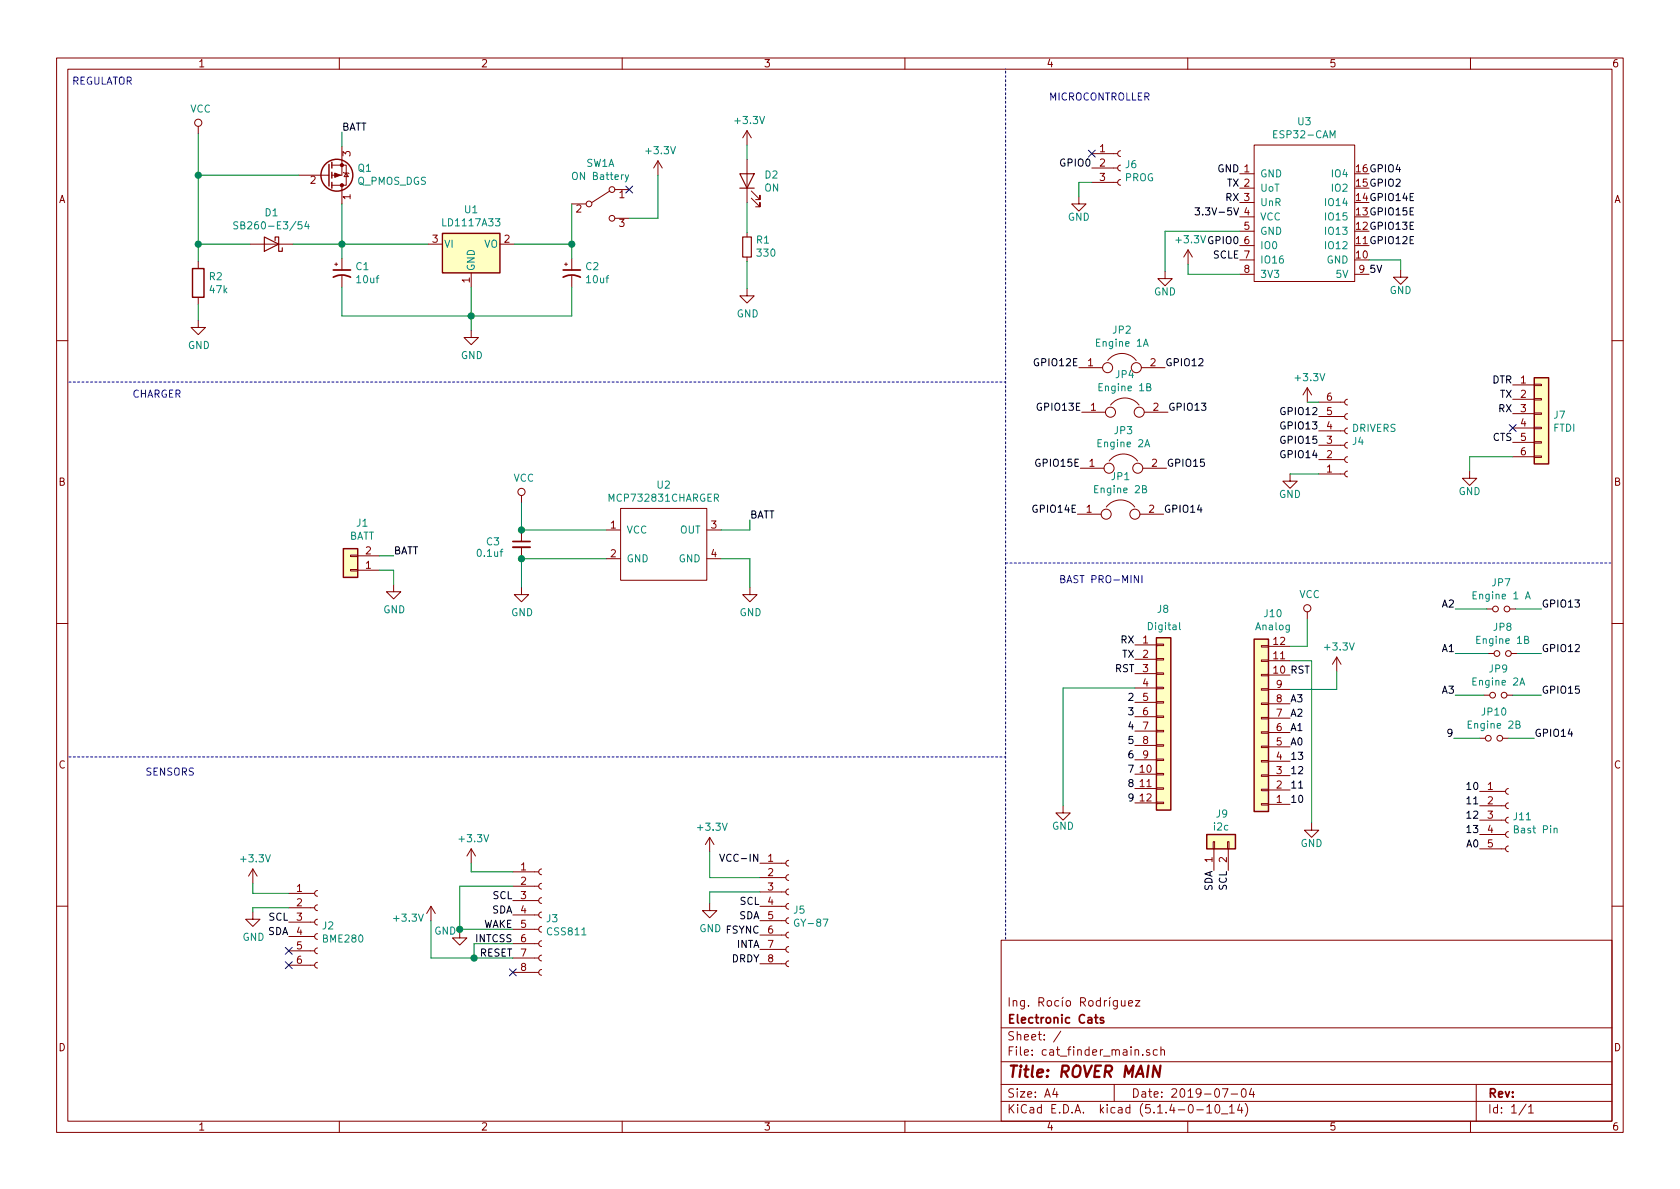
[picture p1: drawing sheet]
EESchema Schematic File Version 4
LIBS:cat_finder_main-cache
EELAYER 29 0
EELAYER END
$Descr A4 11693 8268
encoding utf-8
Sheet 1 1
Title "ROVER MAIN"
Date "2019-07-04"
Rev ""
Comp "Electronic Cats"
Comment1 "Ing. Rocío Rodríguez"
Comment2 ""
Comment3 ""
Comment4 ""
$EndDescr
Text Label 9530 1200 0    50   ~ 0
GPIO4
Text Label 9530 1400 0    50   ~ 0
GPIO14E
Text Label 9530 1500 0    50   ~ 0
GPIO15E
Text Label 9530 1600 0    50   ~ 0
GPIO13E
Text Label 9530 1700 0    50   ~ 0
GPIO12E
Text Label 9530 1900 0    50   ~ 0
5V
Text Label 8630 1200 2    50   ~ 0
GND
Text Label 8630 1300 2    50   ~ 0
TX
Text Label 8630 1400 2    50   ~ 0
RX
Text Label 8630 1500 2    50   ~ 0
3.3V-5V
Text Label 8630 1700 2    50   ~ 0
GPIO0
$Comp
L Connector_Generic:Conn_01x02 J1
U 1 1
P 2440 3960
F 0 "J1" H 2358 3635 50  0000 C CNN
F 1 "BATT" H 2358 3726 50  0000 C CNN
F 2 "TerminalBlock:TerminalBlock_bornier-2_P5.08mm" H 2440 3960 50  0001 C CNN
F 3 "~" H 2440 3960 50  0001 C CNN
	1    2440 3960
	-1   0    0    1   
$EndComp
$Comp
L Device:C_Small C3
U 1 1
P 3630 3780
F 0 "C3" H 3380 3800 50  0000 L CNN
F 1 "0.1uf" H 3310 3720 50  0000 L CNN
F 2 "Capacitor_THT:C_Disc_D5.0mm_W2.5mm_P5.00mm" H 3630 3780 50  0001 C CNN
F 3 "https://www.mouser.mx/datasheet/2/427/kseries-211347.pdf" H 3630 3780 50  0001 C CNN
F 4 "K104K15X7RF53H5" H 3630 3780 50  0001 C CNN "manf#"
	1    3630 3780
	1    0    0    -1  
$EndComp
$Comp
L Device:R_Small R1
U 1 1
P 5200 1710
F 0 "R1" H 5141 1664 50  0000 R CNN
F 1 "330" H 5141 1755 50  0000 R CNN
F 2 "Resistor_THT:R_Axial_DIN0207_L6.3mm_D2.5mm_P10.16mm_Horizontal" H 5200 1710 50  0001 C CNN
F 3 "https://www.mouser.mx/datasheet/2/447/Yageo%20LR_CFR_2013-595289.pdf" H 5200 1710 50  0001 C CNN
F 4 "CFR-25JT-52-330R" H 5200 1710 50  0001 C CNN "manf#"
	1    5200 1710
	-1   0    0    1   
$EndComp
Text Label 2010 6410 2    50   ~ 0
SCL
Text Label 2010 6510 2    50   ~ 0
SDA
$Comp
L Connector:Conn_01x08_Female J3
U 1 1
P 3770 6360
F 0 "J3" H 3798 6336 50  0000 L CNN
F 1 "CSS811" H 3798 6245 50  0000 L CNN
F 2 "Connector_PinHeader_2.54mm:PinHeader_1x08_P2.54mm_Vertical" H 3770 6360 50  0001 C CNN
F 3 "~" H 3770 6360 50  0001 C CNN
	1    3770 6360
	1    0    0    -1  
$EndComp
Text Label 3570 6260 2    50   ~ 0
SCL
Text Label 3570 6360 2    50   ~ 0
SDA
Text Label 3570 6460 2    50   ~ 0
WAKE
Text Label 3570 6560 2    50   ~ 0
INTCSS
Text Label 3570 6660 2    50   ~ 0
RESET
NoConn ~ 3570 6760
Text Label 10530 2770 2    50   ~ 0
TX
Text Label 10530 2870 2    50   ~ 0
RX
Wire Notes Line
	7000 6530 7000 470 
Wire Notes Line
	480  2650 7000 2650
Wire Notes Line
	480  5260 7000 5260
Text Notes 500  590  0    50   ~ 0
REGULATOR\n
Text Notes 920  2850 0    50   ~ 0
CHARGER\n\n
Text Notes 1010 5400 0    50   ~ 0
SENSORS\n
Text Notes 7300 700  0    50   ~ 0
MICROCONTROLLER\n
$Comp
L Connector_Generic:Conn_01x06 J7
U 1 1
P 10730 2870
F 0 "J7" H 10810 2862 50  0000 L CNN
F 1 "FTDI" H 10810 2771 50  0000 L CNN
F 2 "Connector_PinHeader_2.54mm:PinHeader_1x06_P2.54mm_Vertical" H 10730 2870 50  0001 C CNN
F 3 "~" H 10730 2870 50  0001 C CNN
	1    10730 2870
	1    0    0    -1  
$EndComp
Text Label 9180 3190 2    50   ~ 0
GPIO14
Text Label 9180 3090 2    50   ~ 0
GPIO15
Text Label 10530 3070 2    50   ~ 0
CTS
Text Label 10530 2670 2    50   ~ 0
DTR
$Comp
L power:GND #PWR018
U 1 1
P 10230 3270
F 0 "#PWR018" H 10230 3020 50  0001 C CNN
F 1 "GND" H 10230 3130 50  0000 C CNN
F 2 "" H 10230 3270 50  0001 C CNN
F 3 "" H 10230 3270 50  0001 C CNN
	1    10230 3270
	1    0    0    -1  
$EndComp
$Comp
L power:GND #PWR014
U 1 1
P 8980 3290
F 0 "#PWR014" H 8980 3040 50  0001 C CNN
F 1 "GND" H 8980 3150 50  0000 C CNN
F 2 "" H 8980 3290 50  0001 C CNN
F 3 "" H 8980 3290 50  0001 C CNN
	1    8980 3290
	1    0    0    -1  
$EndComp
Wire Wire Line
	10230 3270 10230 3170
Wire Wire Line
	10230 3170 10530 3170
$Comp
L power:GND #PWR07
U 1 1
P 3280 2290
F 0 "#PWR07" H 3280 2040 50  0001 C CNN
F 1 "GND" H 3285 2117 50  0000 C CNN
F 2 "" H 3280 2290 50  0001 C CNN
F 3 "" H 3280 2290 50  0001 C CNN
	1    3280 2290
	1    0    0    -1  
$EndComp
$Comp
L Regulator_Linear:LD1117S12TR_SOT223 U1
U 1 1
P 3280 1690
F 0 "U1" H 3280 1932 50  0000 C CNN
F 1 "LD1117A33" H 3280 1841 50  0000 C CNN
F 2 "Package_TO_SOT_THT:TO-220-3_Vertical" H 3280 1890 50  0001 C CNN
F 3 "https://www.mouser.mx/datasheet/2/389/ld1117a-974076.pdf" H 3380 1440 50  0001 C CNN
F 4 "LD1117AV33" H 3280 1690 50  0001 C CNN "manf#"
	1    3280 1690
	1    0    0    -1  
$EndComp
Wire Wire Line
	3280 2190 3280 1990
Connection ~ 3280 2190
Wire Wire Line
	3280 2290 3280 2190
Wire Wire Line
	2380 1990 2380 2190
Wire Wire Line
	2380 2190 3280 2190
Wire Wire Line
	3980 1990 3980 2190
Wire Wire Line
	3980 2190 3280 2190
Wire Wire Line
	3580 1690 3980 1690
Wire Wire Line
	3980 1690 3980 1790
Connection ~ 3980 1690
$Comp
L power:+3.3V #PWR012
U 1 1
P 5200 1000
F 0 "#PWR012" H 5200 850 50  0001 C CNN
F 1 "+3.3V" H 5215 1173 50  0000 C CNN
F 2 "" H 5200 1000 50  0001 C CNN
F 3 "" H 5200 1000 50  0001 C CNN
	1    5200 1000
	1    0    0    -1  
$EndComp
$Comp
L Device:LED D2
U 1 1
P 5200 1250
F 0 "D2" V 5239 1132 50  0000 R CNN
F 1 "ON" V 5148 1132 50  0000 R CNN
F 2 "LED_THT:LED_D5.0mm" H 5200 1250 50  0001 C CNN
F 3 "https://www.mouser.mx/datasheet/2/427/vlcs5130-1315889.pdf" H 5200 1250 50  0001 C CNN
F 4 "VLCS5130" V 5200 1250 50  0001 C CNN "manf#"
	1    5200 1250
	0    -1   -1   0   
$EndComp
$Comp
L power:GND #PWR013
U 1 1
P 5200 2000
F 0 "#PWR013" H 5200 1750 50  0001 C CNN
F 1 "GND" H 5205 1827 50  0000 C CNN
F 2 "" H 5200 2000 50  0001 C CNN
F 3 "" H 5200 2000 50  0001 C CNN
	1    5200 2000
	1    0    0    -1  
$EndComp
Wire Wire Line
	5200 1000 5200 1100
Wire Wire Line
	5200 1400 5200 1610
Wire Wire Line
	5200 1810 5200 2000
NoConn ~ 10530 2970
Text Label 2740 3860 0    50   ~ 0
BATT
Wire Wire Line
	2640 3860 2740 3860
$Comp
L power:GND #PWR03
U 1 1
P 2740 4060
F 0 "#PWR03" H 2740 3810 50  0001 C CNN
F 1 "GND" H 2745 3887 50  0000 C CNN
F 2 "" H 2740 4060 50  0001 C CNN
F 3 "" H 2740 4060 50  0001 C CNN
	1    2740 4060
	1    0    0    -1  
$EndComp
Wire Wire Line
	2640 3960 2740 3960
Wire Wire Line
	2740 3960 2740 4060
$Comp
L power:+3.3V #PWR01
U 1 1
P 1760 6140
F 0 "#PWR01" H 1760 5990 50  0001 C CNN
F 1 "+3.3V" H 1775 6313 50  0000 C CNN
F 2 "" H 1760 6140 50  0001 C CNN
F 3 "" H 1760 6140 50  0001 C CNN
	1    1760 6140
	1    0    0    -1  
$EndComp
$Comp
L power:GND #PWR02
U 1 1
P 1760 6340
F 0 "#PWR02" H 1760 6090 50  0001 C CNN
F 1 "GND" H 1765 6167 50  0000 C CNN
F 2 "" H 1760 6340 50  0001 C CNN
F 3 "" H 1760 6340 50  0001 C CNN
	1    1760 6340
	1    0    0    -1  
$EndComp
Wire Wire Line
	1760 6140 1760 6210
Wire Wire Line
	1760 6210 2010 6210
Wire Wire Line
	1760 6340 1760 6310
Wire Wire Line
	1760 6310 2010 6310
$Comp
L power:+3.3V #PWR08
U 1 1
P 3280 6000
F 0 "#PWR08" H 3280 5850 50  0001 C CNN
F 1 "+3.3V" H 3295 6173 50  0000 C CNN
F 2 "" H 3280 6000 50  0001 C CNN
F 3 "" H 3280 6000 50  0001 C CNN
	1    3280 6000
	1    0    0    -1  
$EndComp
Wire Wire Line
	3280 6000 3280 6060
Wire Wire Line
	3280 6060 3570 6060
$Comp
L power:VCC #PWR05
U 1 1
P 3630 3490
F 0 "#PWR05" H 3630 3340 50  0001 C CNN
F 1 "VCC" H 3647 3663 50  0000 C CNN
F 2 "" H 3630 3490 50  0001 C CNN
F 3 "" H 3630 3490 50  0001 C CNN
	1    3630 3490
	1    0    0    -1  
$EndComp
$Comp
L power:GND #PWR06
U 1 1
P 3630 4080
F 0 "#PWR06" H 3630 3830 50  0001 C CNN
F 1 "GND" H 3635 3907 50  0000 C CNN
F 2 "" H 3630 4080 50  0001 C CNN
F 3 "" H 3630 4080 50  0001 C CNN
	1    3630 4080
	1    0    0    -1  
$EndComp
$Comp
L power:GND #PWR011
U 1 1
P 5220 4080
F 0 "#PWR011" H 5220 3830 50  0001 C CNN
F 1 "GND" H 5225 3907 50  0000 C CNN
F 2 "" H 5220 4080 50  0001 C CNN
F 3 "" H 5220 4080 50  0001 C CNN
	1    5220 4080
	1    0    0    -1  
$EndComp
Wire Wire Line
	5020 3880 5220 3880
Wire Wire Line
	5220 3880 5220 4080
Wire Wire Line
	3630 3880 3630 4080
Wire Wire Line
	5220 3610 5220 3680
Wire Wire Line
	5220 3680 5020 3680
Text Label 5220 3610 0    50   ~ 0
BATT
Connection ~ 3630 3680
Connection ~ 3630 3880
$Comp
L power:+3.3V #PWR016
U 1 1
P 9100 2790
F 0 "#PWR016" H 9100 2640 50  0001 C CNN
F 1 "+3.3V" H 9115 2963 50  0000 C CNN
F 2 "" H 9100 2790 50  0001 C CNN
F 3 "" H 9100 2790 50  0001 C CNN
	1    9100 2790
	1    0    0    -1  
$EndComp
$Comp
L power:+3.3V #PWR019
U 1 1
P 8270 1830
F 0 "#PWR019" H 8270 1680 50  0001 C CNN
F 1 "+3.3V" H 8285 2003 50  0000 C CNN
F 2 "" H 8270 1830 50  0001 C CNN
F 3 "" H 8270 1830 50  0001 C CNN
	1    8270 1830
	1    0    0    -1  
$EndComp
$Comp
L power:GND #PWR020
U 1 1
P 8110 1880
F 0 "#PWR020" H 8110 1630 50  0001 C CNN
F 1 "GND" H 8110 1740 50  0000 C CNN
F 2 "" H 8110 1880 50  0001 C CNN
F 3 "" H 8110 1880 50  0001 C CNN
	1    8110 1880
	1    0    0    -1  
$EndComp
$Comp
L power:GND #PWR015
U 1 1
P 9750 1870
F 0 "#PWR015" H 9750 1620 50  0001 C CNN
F 1 "GND" H 9750 1730 50  0000 C CNN
F 2 "" H 9750 1870 50  0001 C CNN
F 3 "" H 9750 1870 50  0001 C CNN
	1    9750 1870
	1    0    0    -1  
$EndComp
$Comp
L Connector:Conn_01x06_Female J4
U 1 1
P 9380 3090
F 0 "J4" H 9408 3066 50  0000 L CNN
F 1 "DRIVERS" H 9408 2975 50  0000 L CNN
F 2 "Connector_PinHeader_2.54mm:PinHeader_1x06_P2.54mm_Vertical" H 9380 3090 50  0001 C CNN
F 3 "~" H 9380 3090 50  0001 C CNN
	1    9380 3090
	1    0    0    1   
$EndComp
Wire Wire Line
	9180 2790 9100 2790
Wire Wire Line
	8980 3290 9180 3290
Text Label 8630 1800 2    50   ~ 0
SCLE
Text Label 9180 2890 2    50   ~ 0
GPIO12
$Comp
L Device:CP1_Small C1
U 1 1
P 2380 1890
F 0 "C1" H 2471 1936 50  0000 L CNN
F 1 "10uf" H 2471 1845 50  0000 L CNN
F 2 "Capacitor_THT:CP_Radial_D5.0mm_P2.00mm" H 2380 1890 50  0001 C CNN
F 3 "https://www.mouser.mx/datasheet/2/445/860010372001-1093821.pdf" H 2380 1890 50  0001 C CNN
F 4 "860010372001" H 2380 1890 50  0001 C CNN "manf#"
	1    2380 1890
	1    0    0    -1  
$EndComp
$Comp
L Device:CP1_Small C2
U 1 1
P 3980 1890
F 0 "C2" H 4071 1936 50  0000 L CNN
F 1 "10uf" H 4071 1845 50  0000 L CNN
F 2 "Capacitor_THT:CP_Radial_D5.0mm_P2.00mm" H 3980 1890 50  0001 C CNN
F 3 "https://www.mouser.mx/datasheet/2/445/860010372001-1093821.pdf" H 3980 1890 50  0001 C CNN
F 4 "860010372001" H 3980 1890 50  0001 C CNN "manf#"
	1    3980 1890
	1    0    0    -1  
$EndComp
Wire Wire Line
	9530 1800 9750 1800
Wire Wire Line
	9750 1870 9750 1800
Wire Wire Line
	8270 1830 8270 1900
Wire Wire Line
	8270 1900 8630 1900
Wire Wire Line
	8630 1600 8110 1600
Wire Wire Line
	8110 1600 8110 1880
Text Label 9180 2990 2    50   ~ 0
GPIO13
Text Label 2380 910  0    50   ~ 0
BATT
Wire Wire Line
	3630 3490 3630 3680
$Comp
L power:GND #PWR023
U 1 1
P 7510 1360
F 0 "#PWR023" H 7510 1110 50  0001 C CNN
F 1 "GND" H 7510 1220 50  0000 C CNN
F 2 "" H 7510 1360 50  0001 C CNN
F 3 "" H 7510 1360 50  0001 C CNN
	1    7510 1360
	1    0    0    -1  
$EndComp
Text Label 7600 1160 2    50   ~ 0
GPIO0
Wire Notes Line
	7000 3910 11220 3910
$Comp
L Connector_Generic:Conn_01x12 J8
U 1 1
P 8100 4980
F 0 "J8" H 8050 5730 50  0000 L CNN
F 1 "Digital" H 7980 5610 50  0000 L CNN
F 2 "Connector_PinHeader_2.54mm:PinHeader_1x12_P2.54mm_Vertical" H 8100 4980 50  0001 C CNN
F 3 "~" H 8100 4980 50  0001 C CNN
	1    8100 4980
	1    0    0    -1  
$EndComp
$Comp
L Connector_Generic:Conn_01x12 J10
U 1 1
P 8780 5090
F 0 "J10" H 8698 4265 50  0000 C CNN
F 1 "Analog" H 8698 4356 50  0000 C CNN
F 2 "Connector_PinHeader_2.54mm:PinHeader_1x12_P2.54mm_Vertical" H 8780 5090 50  0001 C CNN
F 3 "~" H 8780 5090 50  0001 C CNN
	1    8780 5090
	-1   0    0    1   
$EndComp
Text Label 7900 4580 2    50   ~ 0
TX
Text Label 7900 4480 2    50   ~ 0
RX
Text Label 7900 4680 2    50   ~ 0
RST
$Comp
L power:GND #PWR024
U 1 1
P 7400 5600
F 0 "#PWR024" H 7400 5350 50  0001 C CNN
F 1 "GND" H 7400 5460 50  0000 C CNN
F 2 "" H 7400 5600 50  0001 C CNN
F 3 "" H 7400 5600 50  0001 C CNN
	1    7400 5600
	1    0    0    -1  
$EndComp
Text Label 7900 4880 2    50   ~ 0
2
Text Label 7900 4980 2    50   ~ 0
3
Text Label 7900 5080 2    50   ~ 0
4
Text Label 7900 5180 2    50   ~ 0
5
Text Label 7900 5280 2    50   ~ 0
6
Text Label 7900 5380 2    50   ~ 0
7
Text Label 7900 5580 2    50   ~ 0
9
Text Label 8980 5590 0    50   ~ 0
10
Text Label 8980 5490 0    50   ~ 0
11
Text Label 8980 5390 0    50   ~ 0
12
Text Label 8980 5290 0    50   ~ 0
13
Text Label 8980 5090 0    50   ~ 0
A1
Text Label 8980 4990 0    50   ~ 0
A2
Text Label 8980 4890 0    50   ~ 0
A3
Text Label 8980 4690 0    50   ~ 0
RST
$Comp
L power:GND #PWR026
U 1 1
P 9130 5720
F 0 "#PWR026" H 9130 5470 50  0001 C CNN
F 1 "GND" H 9130 5580 50  0000 C CNN
F 2 "" H 9130 5720 50  0001 C CNN
F 3 "" H 9130 5720 50  0001 C CNN
	1    9130 5720
	1    0    0    -1  
$EndComp
Wire Wire Line
	8980 4590 9130 4590
Wire Wire Line
	9130 4590 9130 5720
$Comp
L Connector_Generic:Conn_01x02 J9
U 1 1
P 8450 5850
F 0 "J9" V 8640 5840 50  0000 R CNN
F 1 "i2c" V 8550 5860 50  0000 R CNN
F 2 "Connector_PinHeader_2.54mm:PinHeader_1x02_P2.54mm_Vertical" H 8450 5850 50  0001 C CNN
F 3 "~" H 8450 5850 50  0001 C CNN
	1    8450 5850
	0    -1   -1   0   
$EndComp
Text Label 8450 6050 3    50   ~ 0
SDA
Text Label 8550 6050 3    50   ~ 0
SCL
Text Label 10130 4830 2    50   ~ 0
A3
Text Label 10730 4540 0    50   ~ 0
GPIO12
Text Label 10730 4230 0    50   ~ 0
GPIO13
Text Label 10730 4830 0    50   ~ 0
GPIO15
Text Label 10680 5130 0    50   ~ 0
GPIO14
$Comp
L power:VCC #PWR025
U 1 1
P 9100 4300
F 0 "#PWR025" H 9100 4150 50  0001 C CNN
F 1 "VCC" H 9117 4473 50  0000 C CNN
F 2 "" H 9100 4300 50  0001 C CNN
F 3 "" H 9100 4300 50  0001 C CNN
	1    9100 4300
	1    0    0    -1  
$EndComp
Wire Wire Line
	8980 4490 9100 4490
Wire Wire Line
	9100 4490 9100 4300
$Comp
L Device:Jumper JP2
U 1 1
P 7810 2550
F 0 "JP2" H 7810 2814 50  0000 C CNN
F 1 "Engine 1A" H 7810 2723 50  0000 C CNN
F 2 "Jumper:SolderJumper-2_P1.3mm_Bridged_RoundedPad1.0x1.5mm" H 7810 2550 50  0001 C CNN
F 3 "~" H 7810 2550 50  0001 C CNN
	1    7810 2550
	1    0    0    -1  
$EndComp
$Comp
L Device:Jumper JP1
U 1 1
P 7800 3570
F 0 "JP1" H 7800 3834 50  0000 C CNN
F 1 "Engine 2B" H 7800 3743 50  0000 C CNN
F 2 "Jumper:SolderJumper-2_P1.3mm_Bridged_RoundedPad1.0x1.5mm" H 7800 3570 50  0001 C CNN
F 3 "~" H 7800 3570 50  0001 C CNN
	1    7800 3570
	1    0    0    -1  
$EndComp
$Comp
L Device:Jumper JP3
U 1 1
P 7820 3250
F 0 "JP3" H 7820 3514 50  0000 C CNN
F 1 "Engine 2A" H 7820 3423 50  0000 C CNN
F 2 "Jumper:SolderJumper-2_P1.3mm_Bridged_RoundedPad1.0x1.5mm" H 7820 3250 50  0001 C CNN
F 3 "~" H 7820 3250 50  0001 C CNN
	1    7820 3250
	1    0    0    -1  
$EndComp
$Comp
L Device:Jumper JP4
U 1 1
P 7830 2860
F 0 "JP4" H 7830 3124 50  0000 C CNN
F 1 "Engine 1B" H 7830 3033 50  0000 C CNN
F 2 "Jumper:SolderJumper-2_P1.3mm_Bridged_RoundedPad1.0x1.5mm" H 7830 2860 50  0001 C CNN
F 3 "~" H 7830 2860 50  0001 C CNN
	1    7830 2860
	1    0    0    -1  
$EndComp
Text Label 8110 2550 0    50   ~ 0
GPIO12
Text Label 8130 2860 0    50   ~ 0
GPIO13
Text Label 8120 3250 0    50   ~ 0
GPIO15
Text Label 8100 3570 0    50   ~ 0
GPIO14
Text Label 7500 3570 2    50   ~ 0
GPIO14E
Text Label 7520 3250 2    50   ~ 0
GPIO15E
Text Label 7530 2860 2    50   ~ 0
GPIO13E
Text Label 7510 2550 2    50   ~ 0
GPIO12E
$Comp
L power:+3.3V #PWR021
U 1 1
P 4940 5920
F 0 "#PWR021" H 4940 5770 50  0001 C CNN
F 1 "+3.3V" H 4955 6093 50  0000 C CNN
F 2 "" H 4940 5920 50  0001 C CNN
F 3 "" H 4940 5920 50  0001 C CNN
	1    4940 5920
	1    0    0    -1  
$EndComp
$Comp
L power:GND #PWR022
U 1 1
P 4940 6280
F 0 "#PWR022" H 4940 6030 50  0001 C CNN
F 1 "GND" H 4945 6107 50  0000 C CNN
F 2 "" H 4940 6280 50  0001 C CNN
F 3 "" H 4940 6280 50  0001 C CNN
	1    4940 6280
	1    0    0    -1  
$EndComp
Text Label 5290 6300 2    50   ~ 0
SCL
Text Label 5290 6400 2    50   ~ 0
SDA
Text Label 5290 6500 2    50   ~ 0
FSYNC
$Comp
L Connector:Conn_01x08_Female J5
U 1 1
P 5490 6300
F 0 "J5" H 5518 6276 50  0000 L CNN
F 1 "GY-87" H 5518 6185 50  0000 L CNN
F 2 "Connector_PinHeader_2.54mm:PinHeader_1x08_P2.54mm_Vertical" H 5490 6300 50  0001 C CNN
F 3 "~" H 5490 6300 50  0001 C CNN
	1    5490 6300
	1    0    0    -1  
$EndComp
Text Label 5290 6600 2    50   ~ 0
INTA
Text Label 5290 6700 2    50   ~ 0
DRDY
Wire Wire Line
	5290 6200 4940 6200
Wire Wire Line
	4940 6200 4940 6280
Wire Wire Line
	5290 6100 4940 6100
Wire Wire Line
	4940 6100 4940 5920
Text Label 5290 6000 2    50   ~ 0
VCC-IN
Text Label 10300 5600 2    50   ~ 0
11
Text Label 10130 4540 2    50   ~ 0
A1
Text Label 10120 5130 2    50   ~ 0
9
$Comp
L Connector:Conn_01x06_Female J2
U 1 1
P 2210 6410
F 0 "J2" H 2238 6386 50  0000 L CNN
F 1 "BME280" H 2238 6295 50  0000 L CNN
F 2 "Connector_PinHeader_2.54mm:PinHeader_1x06_P2.54mm_Vertical" H 2210 6410 50  0001 C CNN
F 3 "~" H 2210 6410 50  0001 C CNN
	1    2210 6410
	1    0    0    -1  
$EndComp
Wire Wire Line
	7400 4780 7400 5600
Wire Wire Line
	7400 4780 7900 4780
Text Label 7900 5480 2    50   ~ 0
8
Text Label 8980 5190 0    50   ~ 0
A0
NoConn ~ 2010 6610
NoConn ~ 2010 6710
Text Label 9530 1300 0    50   ~ 0
GPIO2
Text Notes 7370 4060 0    50   ~ 0
BAST PRO-MINI\n
$Comp
L Device:Jumper_NO_Small JP7
U 1 1
P 10450 4230
F 0 "JP7" H 10450 4415 50  0000 C CNN
F 1 "Engine 1 A" H 10450 4324 50  0000 C CNN
F 2 "Jumper:SolderJumper-2_P1.3mm_Open_RoundedPad1.0x1.5mm" H 10450 4230 50  0001 C CNN
F 3 "~" H 10450 4230 50  0001 C CNN
	1    10450 4230
	1    0    0    -1  
$EndComp
Wire Wire Line
	10550 4230 10730 4230
Wire Wire Line
	10350 4230 10130 4230
$Comp
L Device:Jumper_NO_Small JP8
U 1 1
P 10460 4540
F 0 "JP8" H 10460 4725 50  0000 C CNN
F 1 "Engine 1B" H 10460 4634 50  0000 C CNN
F 2 "Jumper:SolderJumper-2_P1.3mm_Open_RoundedPad1.0x1.5mm" H 10460 4540 50  0001 C CNN
F 3 "~" H 10460 4540 50  0001 C CNN
	1    10460 4540
	1    0    0    -1  
$EndComp
Wire Wire Line
	10560 4540 10730 4540
Wire Wire Line
	10360 4540 10130 4540
$Comp
L Device:Jumper_NO_Small JP9
U 1 1
P 10430 4830
F 0 "JP9" H 10430 5015 50  0000 C CNN
F 1 "Engine 2A" H 10430 4924 50  0000 C CNN
F 2 "Jumper:SolderJumper-2_P1.3mm_Open_RoundedPad1.0x1.5mm" H 10430 4830 50  0001 C CNN
F 3 "~" H 10430 4830 50  0001 C CNN
	1    10430 4830
	1    0    0    -1  
$EndComp
Wire Wire Line
	10530 4830 10730 4830
Wire Wire Line
	10130 4830 10330 4830
$Comp
L Device:Jumper_NO_Small JP10
U 1 1
P 10400 5130
F 0 "JP10" H 10400 5315 50  0000 C CNN
F 1 "Engine 2B" H 10400 5224 50  0000 C CNN
F 2 "Jumper:SolderJumper-2_P1.3mm_Open_RoundedPad1.0x1.5mm" H 10400 5130 50  0001 C CNN
F 3 "~" H 10400 5130 50  0001 C CNN
	1    10400 5130
	1    0    0    -1  
$EndComp
Wire Wire Line
	10500 5130 10680 5130
Wire Wire Line
	10300 5130 10120 5130
$Comp
L power:+3.3V #PWR0101
U 1 1
P 3000 6400
F 0 "#PWR0101" H 3000 6250 50  0001 C CNN
F 1 "+3.3V" H 2840 6420 50  0000 C CNN
F 2 "" H 3000 6400 50  0001 C CNN
F 3 "" H 3000 6400 50  0001 C CNN
	1    3000 6400
	1    0    0    -1  
$EndComp
$Comp
L power:GND #PWR0102
U 1 1
P 3200 6470
F 0 "#PWR0102" H 3200 6220 50  0001 C CNN
F 1 "GND" H 3100 6470 50  0000 C CNN
F 2 "" H 3200 6470 50  0001 C CNN
F 3 "" H 3200 6470 50  0001 C CNN
	1    3200 6470
	1    0    0    -1  
$EndComp
Wire Wire Line
	3570 6460 3200 6460
Wire Wire Line
	3200 6460 3200 6470
Wire Wire Line
	3570 6160 3200 6160
Wire Wire Line
	3200 6160 3200 6460
Connection ~ 3200 6460
Wire Wire Line
	3570 6560 3300 6560
Wire Wire Line
	3300 6560 3300 6660
Wire Wire Line
	3300 6660 3570 6660
Wire Wire Line
	3300 6660 3000 6660
Connection ~ 3300 6660
Wire Wire Line
	3000 6660 3000 6400
$Comp
L electroniccats:MCP732831CHARGER U2
U 1 1
P 4620 3780
F 0 "U2" H 4620 4195 50  0000 C CNN
F 1 "MCP732831CHARGER" H 4620 4104 50  0000 C CNN
F 2 "Batteries:charger_EC_3.3V_battery" H 4620 3780 50  0001 C CNN
F 3 "" H 4620 3780 50  0001 C CNN
F 4 "EC" H 4620 3780 50  0001 C CNN "manf#"
	1    4620 3780
	1    0    0    -1  
$EndComp
Wire Wire Line
	7510 1360 7510 1260
Wire Wire Line
	7510 1260 7600 1260
$Comp
L power:+3.3V #PWR09
U 1 1
P 4580 1210
F 0 "#PWR09" H 4580 1060 50  0001 C CNN
F 1 "+3.3V" H 4595 1383 50  0000 C CNN
F 2 "" H 4580 1210 50  0001 C CNN
F 3 "" H 4580 1210 50  0001 C CNN
	1    4580 1210
	1    0    0    -1  
$EndComp
$Comp
L Connector:Conn_01x03_Female J6
U 1 1
P 7800 1160
F 0 "J6" H 7828 1186 50  0000 L CNN
F 1 "PROG" H 7828 1095 50  0000 L CNN
F 2 "Connector_PinHeader_2.54mm:PinHeader_1x03_P2.54mm_Vertical" H 7800 1160 50  0001 C CNN
F 3 "~" H 7800 1160 50  0001 C CNN
	1    7800 1160
	1    0    0    -1  
$EndComp
NoConn ~ 7600 1060
$Comp
L electroniccats:ESP32-CAM U3
U 1 1
P 9080 1350
F 0 "U3" H 9080 1865 50  0000 C CNN
F 1 "ESP32-CAM" H 9080 1774 50  0000 C CNN
F 2 "Rf:ESP32-CAM" H 9080 1350 50  0001 C CNN
F 3 "" H 9080 1350 50  0001 C CNN
	1    9080 1350
	1    0    0    -1  
$EndComp
$Comp
L Switch:SW_DPDT_x2 SW1
U 1 1
P 4180 1410
F 0 "SW1" H 4180 1695 50  0000 C CNN
F 1 "ON Battery" H 4180 1604 50  0000 C CNN
F 2 "connectors:SW_1825116-1" H 4180 1410 50  0001 C CNN
F 3 "~" H 4180 1410 50  0001 C CNN
	1    4180 1410
	1    0    0    -1  
$EndComp
Wire Wire Line
	3980 1410 3980 1690
Wire Wire Line
	4380 1510 4580 1510
Wire Wire Line
	4580 1510 4580 1210
NoConn ~ 4380 1310
Text Label 10130 4230 2    50   ~ 0
A2
$Comp
L Connector:Conn_01x05_Female J11
U 1 1
P 10500 5700
F 0 "J11" H 10528 5726 50  0000 L CNN
F 1 "Bast Pin" H 10528 5635 50  0000 L CNN
F 2 "Connector_PinSocket_2.54mm:PinSocket_1x05_P2.54mm_Vertical" H 10500 5700 50  0001 C CNN
F 3 "~" H 10500 5700 50  0001 C CNN
	1    10500 5700
	1    0    0    -1  
$EndComp
Text Label 10300 5500 2    50   ~ 0
10
Text Label 10300 5700 2    50   ~ 0
12
Text Label 10300 5800 2    50   ~ 0
13
Text Label 10300 5900 2    50   ~ 0
A0
$Comp
L power:VCC #PWR04
U 1 1
P 1380 920
F 0 "#PWR04" H 1380 770 50  0001 C CNN
F 1 "VCC" H 1397 1093 50  0000 C CNN
F 2 "" H 1380 920 50  0001 C CNN
F 3 "" H 1380 920 50  0001 C CNN
	1    1380 920 
	1    0    0    -1  
$EndComp
Wire Wire Line
	2380 1010 2380 910 
Connection ~ 1380 1210
Wire Wire Line
	1380 1210 1380 920 
Wire Wire Line
	1380 1210 2080 1210
Wire Wire Line
	3630 3880 4220 3880
$Comp
L Device:R R2
U 1 1
P 1380 1960
F 0 "R2" H 1450 2006 50  0000 L CNN
F 1 "47k" H 1450 1915 50  0000 L CNN
F 2 "Resistor_THT:R_Axial_DIN0207_L6.3mm_D2.5mm_P10.16mm_Horizontal" V 1310 1960 50  0001 C CNN
F 3 "~" H 1380 1960 50  0001 C CNN
F 4 "1" H 1380 1960 50  0001 C CNN "manf#"
	1    1380 1960
	1    0    0    -1  
$EndComp
$Comp
L power:GND #PWR010
U 1 1
P 1380 2220
F 0 "#PWR010" H 1380 1970 50  0001 C CNN
F 1 "GND" H 1385 2047 50  0000 C CNN
F 2 "" H 1380 2220 50  0001 C CNN
F 3 "" H 1380 2220 50  0001 C CNN
	1    1380 2220
	1    0    0    -1  
$EndComp
Wire Wire Line
	1380 2110 1380 2220
Wire Wire Line
	3630 3680 4220 3680
$Comp
L Device:Q_PMOS_DGS Q1
U 1 1
P 2280 1210
F 0 "Q1" H 2486 1164 50  0000 L CNN
F 1 "Q_PMOS_DGS" H 2486 1255 50  0000 L CNN
F 2 "Package_TO_SOT_THT:TO-92_Inline" H 2480 1310 50  0001 C CNN
F 3 "https://www.mouser.mx/datasheet/2/268/TP2104%20C081313-846395.pdf" H 2280 1210 50  0001 C CNN
F 4 "TP2104N3-G" H 2280 1210 50  0001 C CNN "manf#"
	1    2280 1210
	1    0    0    1   
$EndComp
$Comp
L Device:D_Schottky D1
U 1 1
P 1890 1690
F 0 "D1" H 1890 1474 50  0000 C CNN
F 1 "SB260-E3/54" H 1890 1565 50  0000 C CNN
F 2 "Diode_THT:D_A-405_P7.62mm_Horizontal" H 1890 1690 50  0001 C CNN
F 3 "~" H 1890 1690 50  0001 C CNN
F 4 "SB260-E3/54" H 1890 1690 50  0001 C CNN "manf#"
	1    1890 1690
	-1   0    0    1   
$EndComp
Wire Wire Line
	1380 1210 1380 1690
Wire Wire Line
	1740 1690 1380 1690
Connection ~ 1380 1690
Wire Wire Line
	1380 1690 1380 1810
Wire Wire Line
	2380 1410 2380 1690
Wire Wire Line
	2040 1690 2380 1690
Connection ~ 2380 1690
Wire Wire Line
	2380 1690 2380 1790
Wire Wire Line
	2380 1690 2980 1690
$Comp
L power:+3.3V #PWR?
U 1 1
P 9305 4665
F 0 "#PWR?" H 9305 4515 50  0001 C CNN
F 1 "+3.3V" H 9320 4838 50  0000 C CNN
F 2 "" H 9305 4665 50  0001 C CNN
F 3 "" H 9305 4665 50  0001 C CNN
	1    9305 4665
	1    0    0    -1  
$EndComp
Wire Wire Line
	8980 4790 9305 4790
Wire Wire Line
	9305 4790 9305 4665
$EndSCHEMATC
